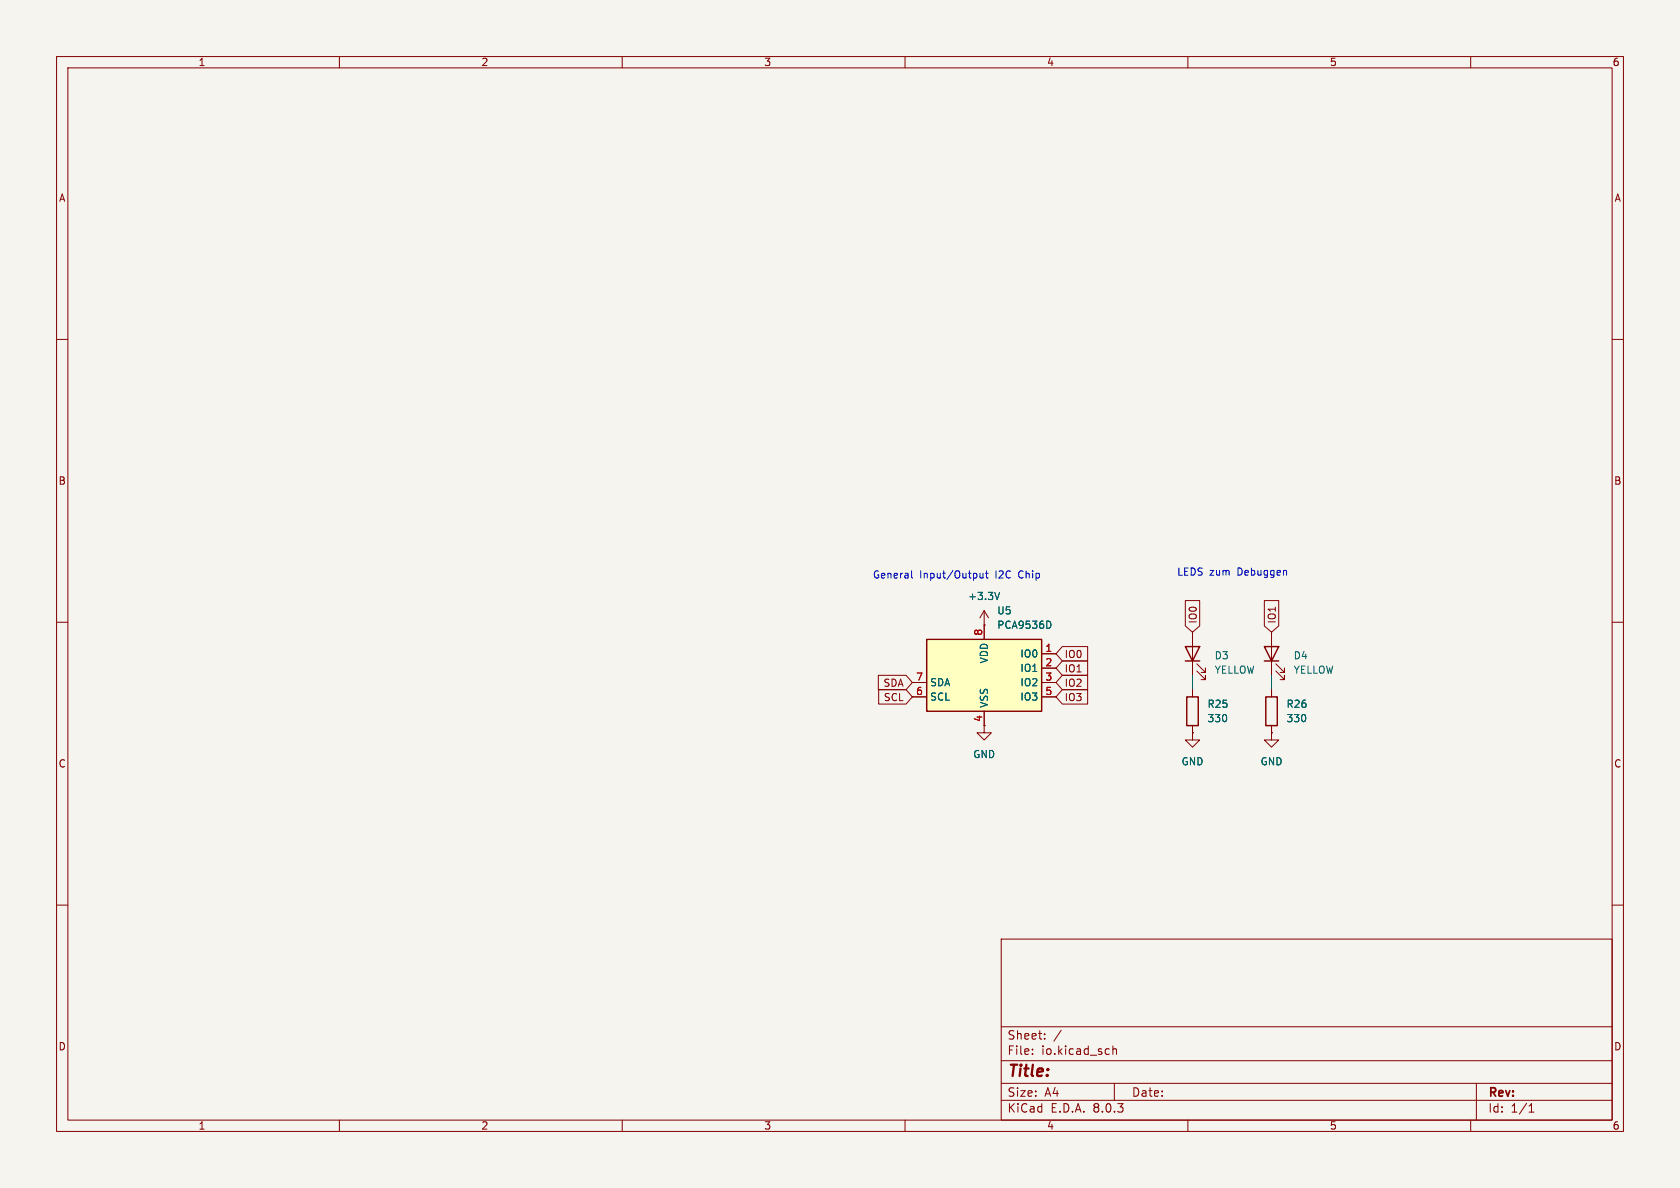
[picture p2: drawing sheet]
<svg xmlns="http://www.w3.org/2000/svg" width="297mm" height="210mm" viewBox="0 0 297 210" stroke-linecap="round" stroke-linejoin="round" font-family="sans-serif">
<path d="M0 0h297v210h-297z" fill="#f5f4ef" stroke="#f5f4ef" stroke-width=".18"/>
<g fill="none" stroke="#840000" stroke-width=".18">
<path d="M10 10h277v190h-277zM12 12h273v186h-273zM60 10v2M110 10v2M160 10v2M210 10v2M260 10v2M10 60h2M285 60h2M10 110h2M174 110.5h.1M174 108l-.8 1.2"/>
<path d="M174 108v2.5M174 108l.8 1.2M210.8 111.8v7.6M211.6 118.6l1.5 1.5v-.7v.7h-.8M211.6 117.3l1.5 1.6v-.8v.8h-.8M224.8 111.8v7.6M225.6 118.6l1.5 1.5v-.7v.7h-.8M225.6 117.3l1.5 1.6v-.8v.8h-.8M285 110h2M174 128.3v1.2h1.3l-1.3 1.3-1.3-1.3h1.3M210.8 129.5v1.3h1.3l-1.3 1.3-1.3-1.3h1.3M210.8 129.5h.1"/>
<path d="M10 160h2M285 160h2M177 166h108v32h-108zM60 198v2M110 198v2M160 198v2M177 194.5h108M177 191.5h108M177 187.5h108M177 181.5h108M182.5 186.3v.1M182.5 185.5v.1"/>
<path d="M184.7 183.6v.1M184.7 182.8v.1M187.6 182.1l-1.3 2M196.7 184.9v1.5M196.7 185.5l.3-.1 .3 .1 .1 .9M197 191.5v3M210 198v2M260 198v2M261 191.5v6.5M270.3 196.6h.9M270.3 195.5l.4-.4v1.5"/>
</g>
<path d="M209.5 114.3h2.6l-1.3 2.5zM209.5 116.8h2.6M223.5 114.3h2.6l-1.3 2.5zM223.5 116.8h2.6" fill="none" stroke="#840000" stroke-width=".25"/>
<path d="M176.7 104.7l-.4 1.3" fill="none" stroke="#006464" stroke-width=".18"/>
<path d="M163.8 113h20.3v12.7h-20.3z" fill="#ffffc2"/>
<path d="M163.8 113h20.3v12.7h-20.3zM209.8 123.2h2v5.1h-2zM223.8 123.2h2v5.1h-2z" fill="none" stroke="#840000" stroke-width=".25"/>
<g fill="none" stroke="#840000" stroke-width=".18">
<path d="M155.3 119.4h4.9l1.1 1.3-1.1 1.2h-4.9zM174 110.5h.1M174 110.5v2.5M184.1 115.6h2.6M184.1 118.1h2.6M187.8 116.8h4.5v2.6h-4.5l-1.1-1.3zM187.8 119.4h4.5v2.5h-4.5l-1.1-1.2zM187.8 114.3h4.5v2.5h-4.5l-1.1-1.2zM209.5 106.2h2.6v4.4l-1.3 1.2-1.3-1.2zM223.5 106.2h2.6v4.4l-1.3 1.2-1.3-1.2zM155.3 121.9h4.9l1.1 1.3-1.1 1.3h-4.9zM161.3 120.7h2.5"/>
<path d="M161.3 123.2h2.5M174 125.7v2.6M184.1 120.7h2.6M184.1 123.2h2.6M187.8 121.9h4.5v2.6h-4.5l-1.1-1.3zM210.8 129.5h.1M210.8 121.9v1.3M210.8 128.3v1.2M224.8 129.5v1.3h1.3l-1.3 1.3-1.3-1.3h1.3M224.8 129.5h.1M224.8 121.9v1.3M224.8 128.3v1.2"/>
</g>
<path d="M176.7 104.7l-.4 1.3M185.5 109.9l.3 .4-.3 .7" fill="none" stroke="#006464" stroke-width=".18"/>
<path d="M161.2 100.9v1.1l.1 .2M173.2 101.3l.1 .8 .3 .1 .2-.1M173.8 101.3v.9M174.2 101.3h.5M174.4 100.9v1.1l.3 .2" fill="none" stroke="#0000c2" stroke-width=".18"/>
<path d="M210.8 119.4v2.5M224.8 119.4v2.5" fill="none" stroke="#009600" stroke-width=".18"/>
<text font-size="2.8" fill="#840000" x="178" y="190.9">Title:</text>
<g font-size="2.1" fill="#840000">
<text x="178" y="184">Sheet:</text>
<text x="178" y="186.7">File:</text>
<text x="184.1" y="186.7">io.kicad_sch</text>
<text x="178" y="196.9">KiCad</text>
<text x="178" y="194.1">Size:</text>
<text x="184.7" y="194.1">A4</text>
<text x="185.7" y="196.9">E.D.A.</text>
<text x="193.3" y="196.9">8.0.3</text>
<text x="200" y="194.1">Date:</text>
<text x="263" y="194.3">Rev:</text>
<text x="263" y="196.9">Id:</text>
<text x="267.1" y="196.9">1/1</text>
</g>
<g font-size="1.8" fill="#840000">
<text x="35" y="11.9">1</text>
<text x="85" y="11.9">2</text>
<text x="135" y="11.9">3</text>
<text x="185" y="11.9">4</text>
<text x="235" y="11.9">5</text>
<text x="285" y="11.9">6</text>
<text x="10.3" y="35.9">A</text>
<text x="285.3" y="35.9">A</text>
<text x="10.3" y="85.9">B</text>
<text x="285.3" y="85.9">B</text>
<text x="211.8" y="110.3" transform="rotate(-90 211.8 110.3)">IO0</text>
<text x="225.7" y="110.3" transform="rotate(-90 225.7 110.3)">IO1</text>
<text x="188.1" y="119.1">IO1</text>
<text x="188.1" y="116.5">IO0</text>
<text x="156.1" y="121.6">SDA</text>
<text x="156.2" y="124.1">SCL</text>
<text x="188.1" y="124.1">IO3</text>
<text x="188.1" y="121.6">IO2</text>
<text x="173.7" y="127.7" transform="rotate(-90 173.7 127.7)">4</text>
<text x="10.3" y="135.9">C</text>
<text x="285.3" y="135.9">C</text>
<text x="10.3" y="185.9">D</text>
<text x="285.3" y="185.9">D</text>
<text x="35" y="199.9">1</text>
<text x="85" y="199.9">2</text>
<text x="135" y="199.9">3</text>
<text x="185" y="199.9">4</text>
<text x="235" y="199.9">5</text>
<text x="285" y="199.9">6</text>
</g>
<g font-size="1.8" fill="#0000c2">
<text x="208" y="102">LEDS zum</text>
<text x="218.9" y="102">Debuggen</text>
<text x="154.2" y="102.5">General</text>
<text x="162.6" y="102.5">Input/Output</text>
<text x="176.1" y="102.5">I2C</text>
<text x="180.3" y="102.5">Chip</text>
</g>
<g font-size="1.8" fill="#006464">
<text x="171" y="106.3">+3.3V</text>
<text x="176.2" y="108.8">U5</text>
<text x="176.2" y="111.4">PCA9536D</text>
<text x="174.9" y="117.4" transform="rotate(-90 174.9 117.4)">VDD</text>
<text x="180.3" y="116.4">IO0</text>
<text x="180.3" y="119">IO1</text>
<text x="214.6" y="116.8">D3</text>
<text x="214.6" y="119.3">YELLOW</text>
<text x="228.6" y="116.8">D4</text>
<text x="228.6" y="119.3">YELLOW</text>
<text x="164.3" y="124.1">SCL</text>
<text x="164.3" y="121.5">SDA</text>
<text x="174.9" y="125.2" transform="rotate(-90 174.9 125.2)">VSS</text>
<text x="180.3" y="121.5">IO2</text>
<text x="180.3" y="124.1">IO3</text>
<text x="213.4" y="125.3">R25</text>
<text x="227.3" y="125.3">R26</text>
<text x="213.4" y="127.9">330</text>
<text x="227.3" y="127.9">330</text>
<text x="172" y="134.2">GND</text>
<text x="208.8" y="135.5">GND</text>
<text x="222.8" y="135.5">GND</text>
</g>
<g font-size="1.8" fill="#a90000">
<text x="173.7" y="112.5" transform="rotate(-90 173.7 112.5)">8</text>
<text x="184.7" y="115.3">1</text>
<text x="184.7" y="117.9">2</text>
<text x="161.9" y="122.9">6</text>
<text x="161.9" y="120.4">7</text>
<text x="184.7" y="120.4">3</text>
<text x="184.7" y="122.9">5</text>
</g>
</svg>
